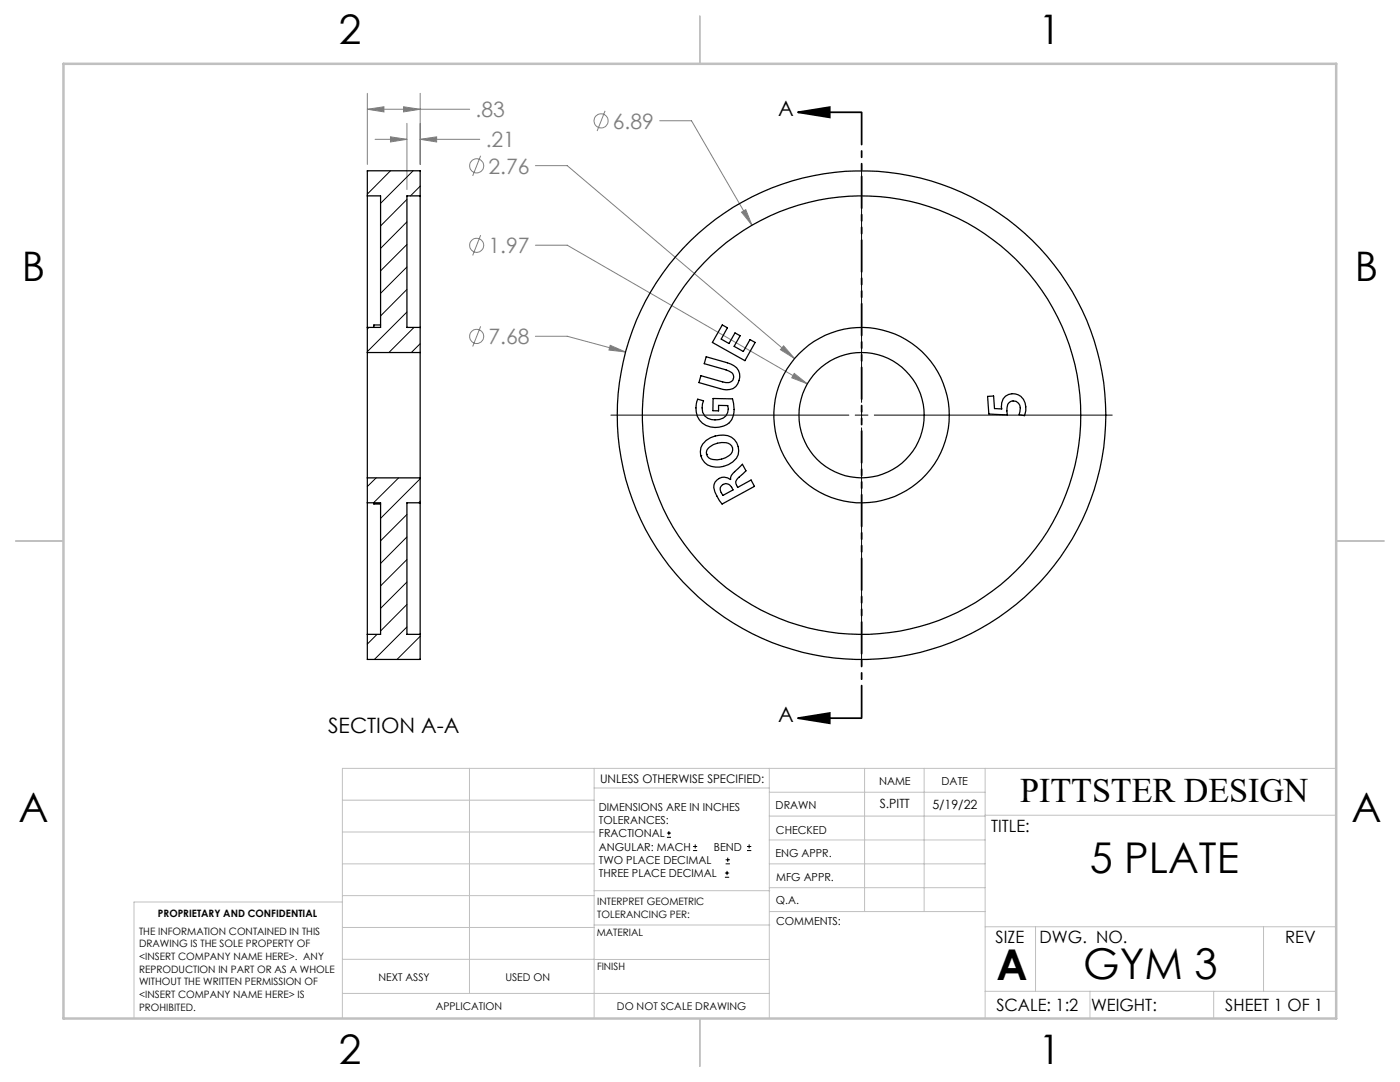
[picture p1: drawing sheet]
<svg xmlns="http://www.w3.org/2000/svg" width="279mm" height="216mm" viewBox="0 0 279 216" stroke-linecap="round" stroke-linejoin="round" font-family="sans-serif">
<g fill="none" stroke="#808080" stroke-width=".2">
<path d="M73.3 18.6v14.2M83.9 18.6v14.2M73.3 21.8l3.3-.5v1zM73.3 21.8h20.4M74.9 27.8h6.3M77.9 27.3l3.3 .5-3.3 .5zM80.5 21.3l3.4 .5-3.4 .5zM81.2 24.6v13.2M83.9 27.8l3.2-.5v1zM83.9 27.8h11.8M95.9 31.1l-1.6 4M106.9 33.1h6.3l45.4 38.4"/>
<path d="M120.8 22.1l-1.6 4M131.7 24.1h6.3l12.1 20.8M95.9 46.9l-1.6 4.1M106.9 48.9h6.3l47.9 27.7M148 42.3l.8-.5 1.3 3.1zM95.9 65.1l-1.6 4M106.9 67.1h6.3l11.6 3.1M121.8 68.9l3 1.3-3.3-.4zM156.4 69l2.2 2.5-2.8-1.7zM158.5 74.5l2.6 2.1-3.1-1.2z"/>
<circle cx="95.1" cy="33.1" r="1.41"/>
<circle cx="119.9" cy="24.1" r="1.41"/>
<circle cx="95.1" cy="48.9" r="1.41"/>
<circle cx="95.1" cy="67.1" r="1.42"/>
</g>
<g fill="none" stroke="#000" stroke-width=".2">
<path d="M171.9 32.8v47.5M121.9 82.8h47.5M170.7 82.8h2.5M171.9 81.6v2.5M171.9 85.4v47.5M174.5 82.8h47.5M133.1 167.1h.8M133.1 166.2h.8M133.5 165.8v.9M138.3 169.7h.8M138.3 168.9h.8M138.7 168.5v.8"/>
<path d="M144.7 175h.8M144.7 174.2h.8M144.8 172.4h.9M144.8 171.6h.9M145.1 173.8v.8M145.2 171.1v.9M149.1 169.7h.8M149.1 168.9h.8M149.5 168.5v.8"/>
</g>
<path d="M159.2 22.4l6.4-1v2zM159.2 22.4h12.7M159.2 143.3l6.4-1v2zM159.2 143.3h12.7" fill="none" stroke="#000" stroke-width=".35"/>
<path d="M172 22.4v120.9" fill="none" stroke="#000" stroke-width=".35" stroke-dasharray="6.3 1.3 1.3 1.3 1.3 1.3" stroke-dashoffset="-.1"/>
<g fill="none" stroke="#c0c0c0" stroke-width=".2">
<path d="M68.3 159.7h50.3M93.7 153.3v44.9M118.6 153.3v49.9M118.6 157.2h34.9M153.5 153.3v49.9M153.5 158.1h43.1M172.5 153.3v28.6M184.4 153.3v28.6M196.6 153.3v49.9M266.7 153.3h-198.4v49.9M68.3 178.7h50.3M68.3 172.4h50.3"/>
<path d="M68.3 166h50.3M68.3 180h-41.6v23.2M118.6 177.7h35M153.5 167.6h43.1M153.5 162.8h43.1M153.5 172.4h43.1M153.5 177.1h43.1M196.6 162.7h70.1M68.3 198.2h85.2M68.3 191.4l85.2 .1M68.3 185.1h50.3M118.6 184.6h35"/>
<path d="M153.6 181.9h43M196.6 197.8h70.1M196.6 184.9h70.1M206.7 184.9v12.9M217.5 197.8v5.4M242.2 197.8v5.4M252.2 184.9v12.9"/>
</g>
<path d="M139.7 3.2v9.5M3.1 107.9h9.6M266.7 107.9h9.5M139.7 203.2v9.6" fill="none" stroke="#c0c0c0" stroke-width=".25"/>
<path d="M12.7 12.7h254v190.5h-254z" fill="none" stroke="#c0c0c0" stroke-width=".5"/>
<path d="M159.2 22.4l6.4-1v2zM159.2 143.3l6.4-1v2z" fill="#000"/>
<path d="M156.4 69l-.6 .8 2.8 1.7zM158.5 74.5l-.5 .9 3.1 1.2zM148 42.3l2.1 2.6-1.3-3.1zM121.8 68.9l-.3 .9 3.3 .4zM80.5 21.3l3.4 .5-3.4 .5zM73.3 21.8l3.3-.5v1zM83.9 27.8l3.2-.5v1zM77.9 27.3l3.3 .5-3.3 .5z" fill="#808080"/>
<g fill="none" stroke="#000" stroke-width=".25">
<path d="M73.3 39.1v26.2M73.3 39.1v-5h10.6v5M73.3 39.1h2.7v26.2h-2.7M83.9 39.1v26.2M83.9 39.1h-2.7v26.2h2.7M73.3 70.3v25.1M73.3 65.3v5M73.3 70.3h10.6M76 64.8h-1.4v.5M83.9 70.3v25.1M83.9 65.3v5M139.2 79.7l1.2 .3a2.5 2.5 0 0 0 2.3 3.8 2.22 2.22 0 0 0 2.5-2.9h-1.8v1.1h-1.1v-2.5l3.9 .1a4.8 4.8 0 0 1-.6 4.7 4.2 4.2 0 0 1-6.4-1.2 4.8 4.8 0 0 1 0-3.4z"/>
<path d="M140.9 71.2l4.3 1.2a2.72 2.72 0 0 1 2.4 2.4 2.72 2.72 0 0 1-1.9 2.9h-1.3l-4.9-1.4 .4-1.3 4.3 1.2a1.43 1.43 0 0 0 2.2-1 1.23 1.23 0 0 0-.9-1.2l-5-1.4zM144.1 64.8l1.1 .6-1.3 2.3 1.6 .8 1.2-2.1 1 .6-1.2 2.1 1.8 1 1.4-2.3 1 .5-2 3.7-6.5-3.7zM197.1 79.1l1.2-.1 .2 2.5 1.4 .1a2.41 2.41 0 0 1 1.7-3 2.41 2.41 0 0 1 3 1.8l.1 1.6-.2 .9-1.1-.1a1.99 1.99 0 0 0-.6-2.7 1.3 1.3 0 0 0-1.8 1.2v1.5l-3.7-.2zM73.3 95.4v4.9M73.3 95.4h10.6M83.9 95.4v4.9M139.8 90.9h.1M140.9 87.9a5 5 0 0 1 5.1-.7 3 3 0 0 1 1.4 3 3 3 0 0 1-2 2.5 4.3 4.3 0 0 1-4.8-.4 2.94 2.94 0 0 1 .3-4.4zM141 90.7h.1M141.3 89.5a4 4 0 0 1 4.4-.8 1.33 1.33 0 0 1-.1 2.2 3.8 3.8 0 0 1-4.1 .5 1.29 1.29 0 0 1-.2-1.9zM143.1 95.8a1.97 1.97 0 0 1 2.7-.1 1.88 1.88 0 0 1 .8-1.6l1.6-1.5 .7 1.3-.6 .6a2.45 2.45 0 0 0-1.4 2l.3 .8 2.7-1.5 .7 1.2-6.5 3.6a6.5 6.5 0 0 1-1.6-3.9l.2-.5zM144 96.9a1.37 1.37 0 0 1 1.4-.3 1.37 1.37 0 0 1 .9 1.2l-2 1-.4-.5a1.09 1.09 0 0 1 .1-1.4z"/>
<path d="M145.8 95.7h.1M73.3 100.3v26.3M73.3 100.3h2.7v26.3h-2.7M74.6 100.3v.3h1.4M83.9 100.3v26.3M83.9 100.3h-2.7v26.3h2.7M73.3 126.6v5h10.6v-5"/>
<circle cx="171.9" cy="82.8" r="12.5"/>
<circle cx="171.9" cy="82.8" r="43.7"/>
<circle cx="171.9" cy="82.9" r="17.5"/>
<circle cx="172" cy="82.9" r="48.7"/>
</g>
<g fill="none" stroke="#000" stroke-width=".2">
<path d="M73.4 34.1l-.1 .1M77.9 34.1l-4.6 4.6M81.2 39.8l-5.2 5.3M82.4 34.1l-6.4 6.5M83.9 37.1l-2 2M81.2 44.3l-5.2 5.3M81.2 48.8l-5.2 5.2M81.2 53.3l-5.2 5.2M81.2 57.7l-5.2 5.3M73.6 65.3l-.3 .4M81.2 62.3l-7.9 7.9M82.6 65.3l-5 5"/>
<path d="M83.9 68.6l-1.8 1.7M75.1 95.4l-1.8 1.7M79.6 95.4l-5.1 4.9M83.9 95.5l-7.9 7.9M81.2 102.7l-5.2 5.2M81.2 107.1l-5.2 5.3M81.2 111.7l-5.2 5.2M81.2 116.1l-5.2 5.3M83.9 100l-.4 .3M75.2 126.6l-1.9 1.9M81.2 120.6l-5.2 5.3M81.2 125.1l-6.5 6.5"/>
<path d="M83.9 127l-4.7 4.6M83.9 131.4l-.2 .2"/>
</g>
<g font-size="8.5">
<text x="217.5" y="174.2">5 PLATE</text>
<text x="198.9" y="195.5">A</text>
<text x="216.2" y="195.4">GYM 3</text>
</g>
<g font-size="8.1">
<text x="67.6" y="8.9">2</text>
<text x="207.3" y="8.9">1</text>
<text x="4.4" y="56.1">B</text>
<text x="270.4" y="56.1">B</text>
<text x="3.7" y="164.1">A</text>
<text x="269.7" y="164.1">A</text>
<text x="67.6" y="212.4">2</text>
<text x="207.3" y="212.4">1</text>
</g>
<text font-size="6.9" x="203.6" y="160.1">PITTSTER DESIGN</text>
<g font-size="4.2" fill="#808080">
<text x="94.9" y="23.4">.83</text>
<text x="96.9" y="29.4">.21</text>
<text x="122.3" y="25.7">6.89</text>
<text x="97.5" y="34.6">2.76</text>
<text x="97.5" y="50.5">1.97</text>
<text x="97.5" y="68.7">7.68</text>
</g>
<g font-size="4.2">
<text x="155.3" y="23.1">A</text>
<text x="155.3" y="144">A</text>
<text x="65.5" y="146.2">SECTION A-A</text>
</g>
<g font-size="3.4">
<text x="197.8" y="166">TITLE:</text>
<text x="198.7" y="188.1">SIZE</text>
<text x="207.5" y="188.1">DWG. NO.</text>
<text x="256.5" y="188.2">REV</text>
<text x="198.8" y="201.7">SCALE: 1:2</text>
<text x="217.7" y="201.8">WEIGHT:</text>
<text x="244.5" y="201.7">SHEET 1 OF 1</text>
</g>
<g font-size="2.5">
<text x="175.6" y="161.3">S.PITT</text>
<text x="186.1" y="161.4">5/19/22</text>
</g>
<text font-size="2.4" x="119.8" y="156.2">UNLESS OTHERWISE SPECIFIED:</text>
<g font-size="2.2">
<text x="119.5" y="161.8">DIMENSIONS ARE IN INCHES</text>
<text x="154.8" y="161.4">DRAWN</text>
<text x="175.4" y="156.6">NAME</text>
<text x="187.9" y="156.7">DATE</text>
<text x="119.5" y="164.4">TOLERANCES:</text>
<text x="119.5" y="167.1">FRACTIONAL</text>
<text x="154.9" y="166.3">CHECKED</text>
<text x="119.5" y="169.7">ANGULAR: MACH</text>
<text x="119.5" y="172.4">TWO PLACE DECIMAL</text>
<text x="142.5" y="169.7">BEND</text>
<text x="154.8" y="171">ENG APPR.</text>
<text x="119.5" y="175">THREE PLACE DECIMAL</text>
<text x="154.9" y="175.7">MFG APPR.</text>
<text x="154.9" y="180.4">Q.A.</text>
<text x="154.9" y="184.6">COMMENTS:</text>
</g>
<g font-size="2.1">
<text x="75.5" y="195.7">NEXT ASSY</text>
<text x="100.9" y="195.7">USED ON</text>
<text x="86.9" y="201.5">APPLICATION</text>
<text x="123.1" y="201.6">DO NOT SCALE DRAWING</text>
</g>
<g font-size="2">
<text x="31.5" y="182.9">PROPRIETARY AND CONFIDENTIAL</text>
<text x="119.2" y="180.6">INTERPRET GEOMETRIC</text>
<text x="119.2" y="183.1">TOLERANCING PER:</text>
<text x="27.8" y="186.5">THE INFORMATION CONTAINED IN THIS</text>
<text x="27.8" y="189">DRAWING IS THE SOLE PROPERTY OF</text>
<text x="27.8" y="191.6">&lt;INSERT COMPANY NAME HERE&gt;. ANY</text>
<text x="119.1" y="186.7">MATERIAL</text>
<text x="27.8" y="194.1">REPRODUCTION IN PART OR AS A WHOLE</text>
<text x="27.8" y="196.6">WITHOUT THE WRITTEN PERMISSION OF</text>
<text x="119.1" y="193.5">FINISH</text>
<text x="27.8" y="199.1">&lt;INSERT COMPANY NAME HERE&gt; IS</text>
<text x="27.8" y="201.7">PROHIBITED.</text>
</g>
</svg>
